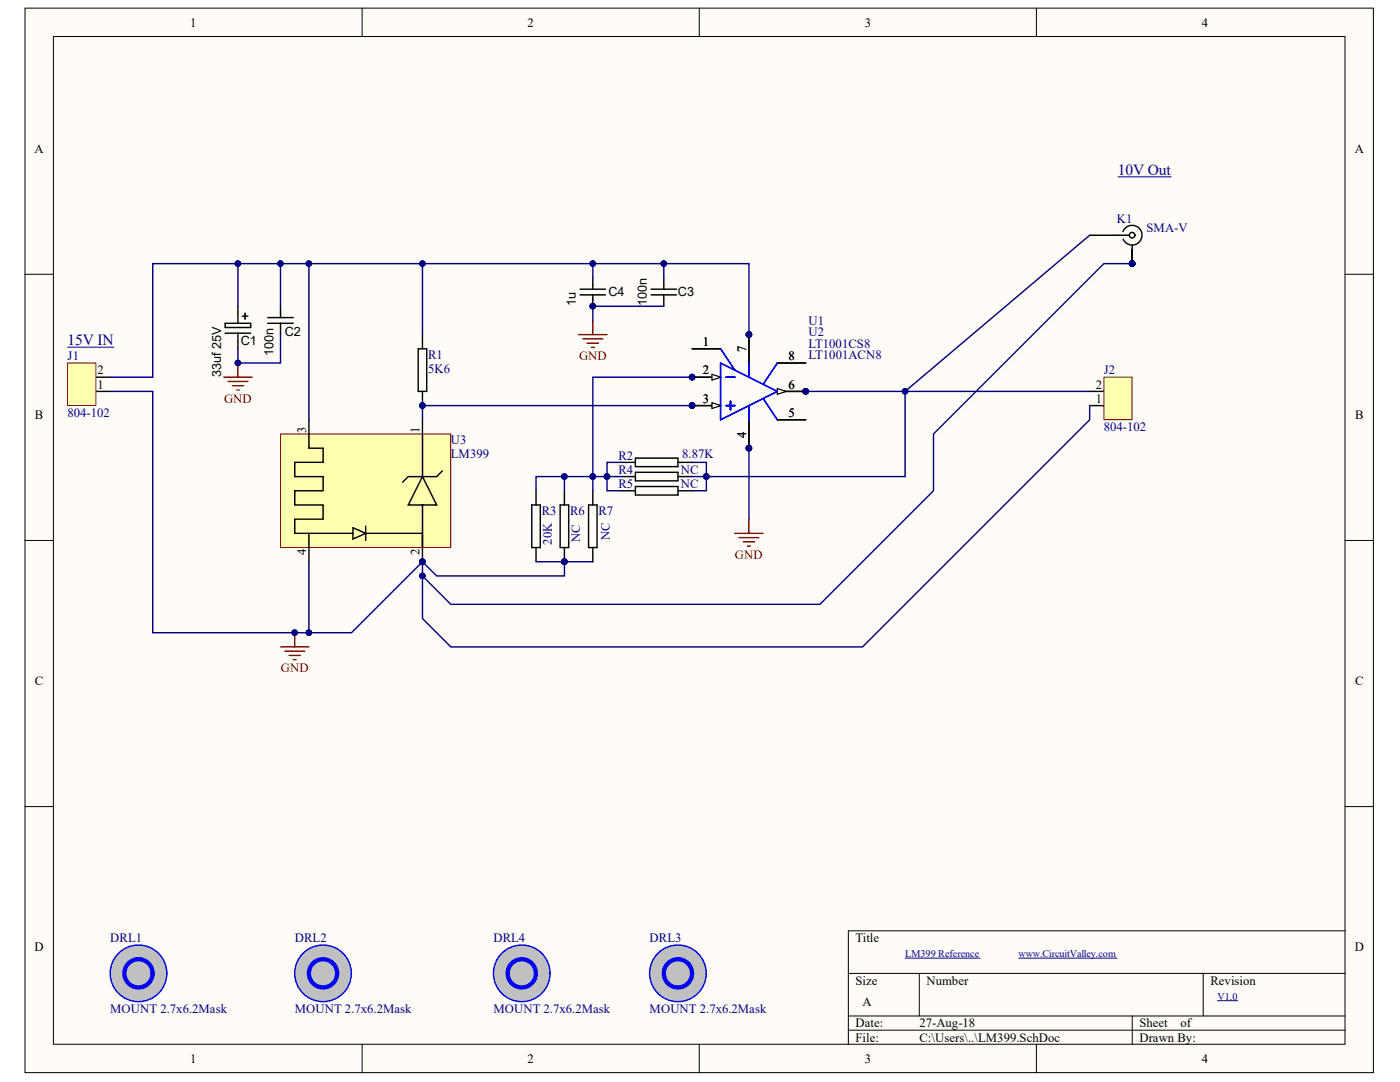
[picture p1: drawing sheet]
# Altium schematic sheet LM399_Reference.SchDoc
size A

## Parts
C1  value 33uf 25V  [CAPMP7343X310N]  (hidden comment: 33uf 20V D)
C2  100n  [CAPC1608N]
C3  100n  [CAPC1608N]
C4  1u  [CAPC1608N]
DRL1  MOUNT 2.7x6.2Mask  [NO_COPPER_NOMASK_2m75_6m2]
DRL2  MOUNT 2.7x6.2Mask  [NO_COPPER_NOMASK_2m75_6m2]
DRL3  MOUNT 2.7x6.2Mask  [NO_COPPER_NOMASK_2m75_6m2]
DRL4  MOUNT 2.7x6.2Mask  [NO_COPPER_NOMASK_2m75_6m2]
J1  804-102  [804-102]
J2  804-102  [804-102]
K1  SMA-V  [SMA-V]
R1  5K6  [0603R-GENERIC]
R2  8.87K  [0603R-TBD]
R3  20K  [0603R-GENERIC]
R4  NC  [0603R-TBD]
R5  NC  [0603R-TBD]
R6  NC  [0603R-GENERIC]
R7  NC  [0603R-GENERIC]
U1  LT1001CS8  [S8_N]
U2  LT1001ACN8  [N8]
U3  LM399  [TO-46]

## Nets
GND: C1.2 C2.1 C3.1 C4.1 J1.1(PW) J2.1(PW) K1.2 K1.3 K1.4 K1.5 R3.1 R6.1 R7.1 U1.4(V-) U2.4(V-) U3.2(D2) U3.4(H2)
NetC1_1: C1.1 C2.2 C3.2 C4.2 J1.2(PW) R1.1 U1.7(V+) U2.7(V+) U3.3(H1)
NetJ2_2: J2.2(PW) K1.1 R2.2 R4.2 R5.2 U1.6(OUT) U2.6(OUT)
NetR1_2: R1.2 U1.3(IN+) U2.3(IN+) U3.1(D1)
NetR2_1: R2.1 R3.2 R4.1 R5.1 R6.2 R7.2 U1.2(IN-) U2.2(IN-)
NetU1_1: U1.1(VOSTRIM) U2.1(VOSTRIM)
NetU1_5: U1.5(NC) U2.5(NC)
NetU1_8: U1.8(VOSTRIM) U2.8(VOSTRIM)

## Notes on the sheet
- 10V Out
- (near J1) 12V IN
- LM399 Reference
- www.CircuitValley.com
- V1.0
